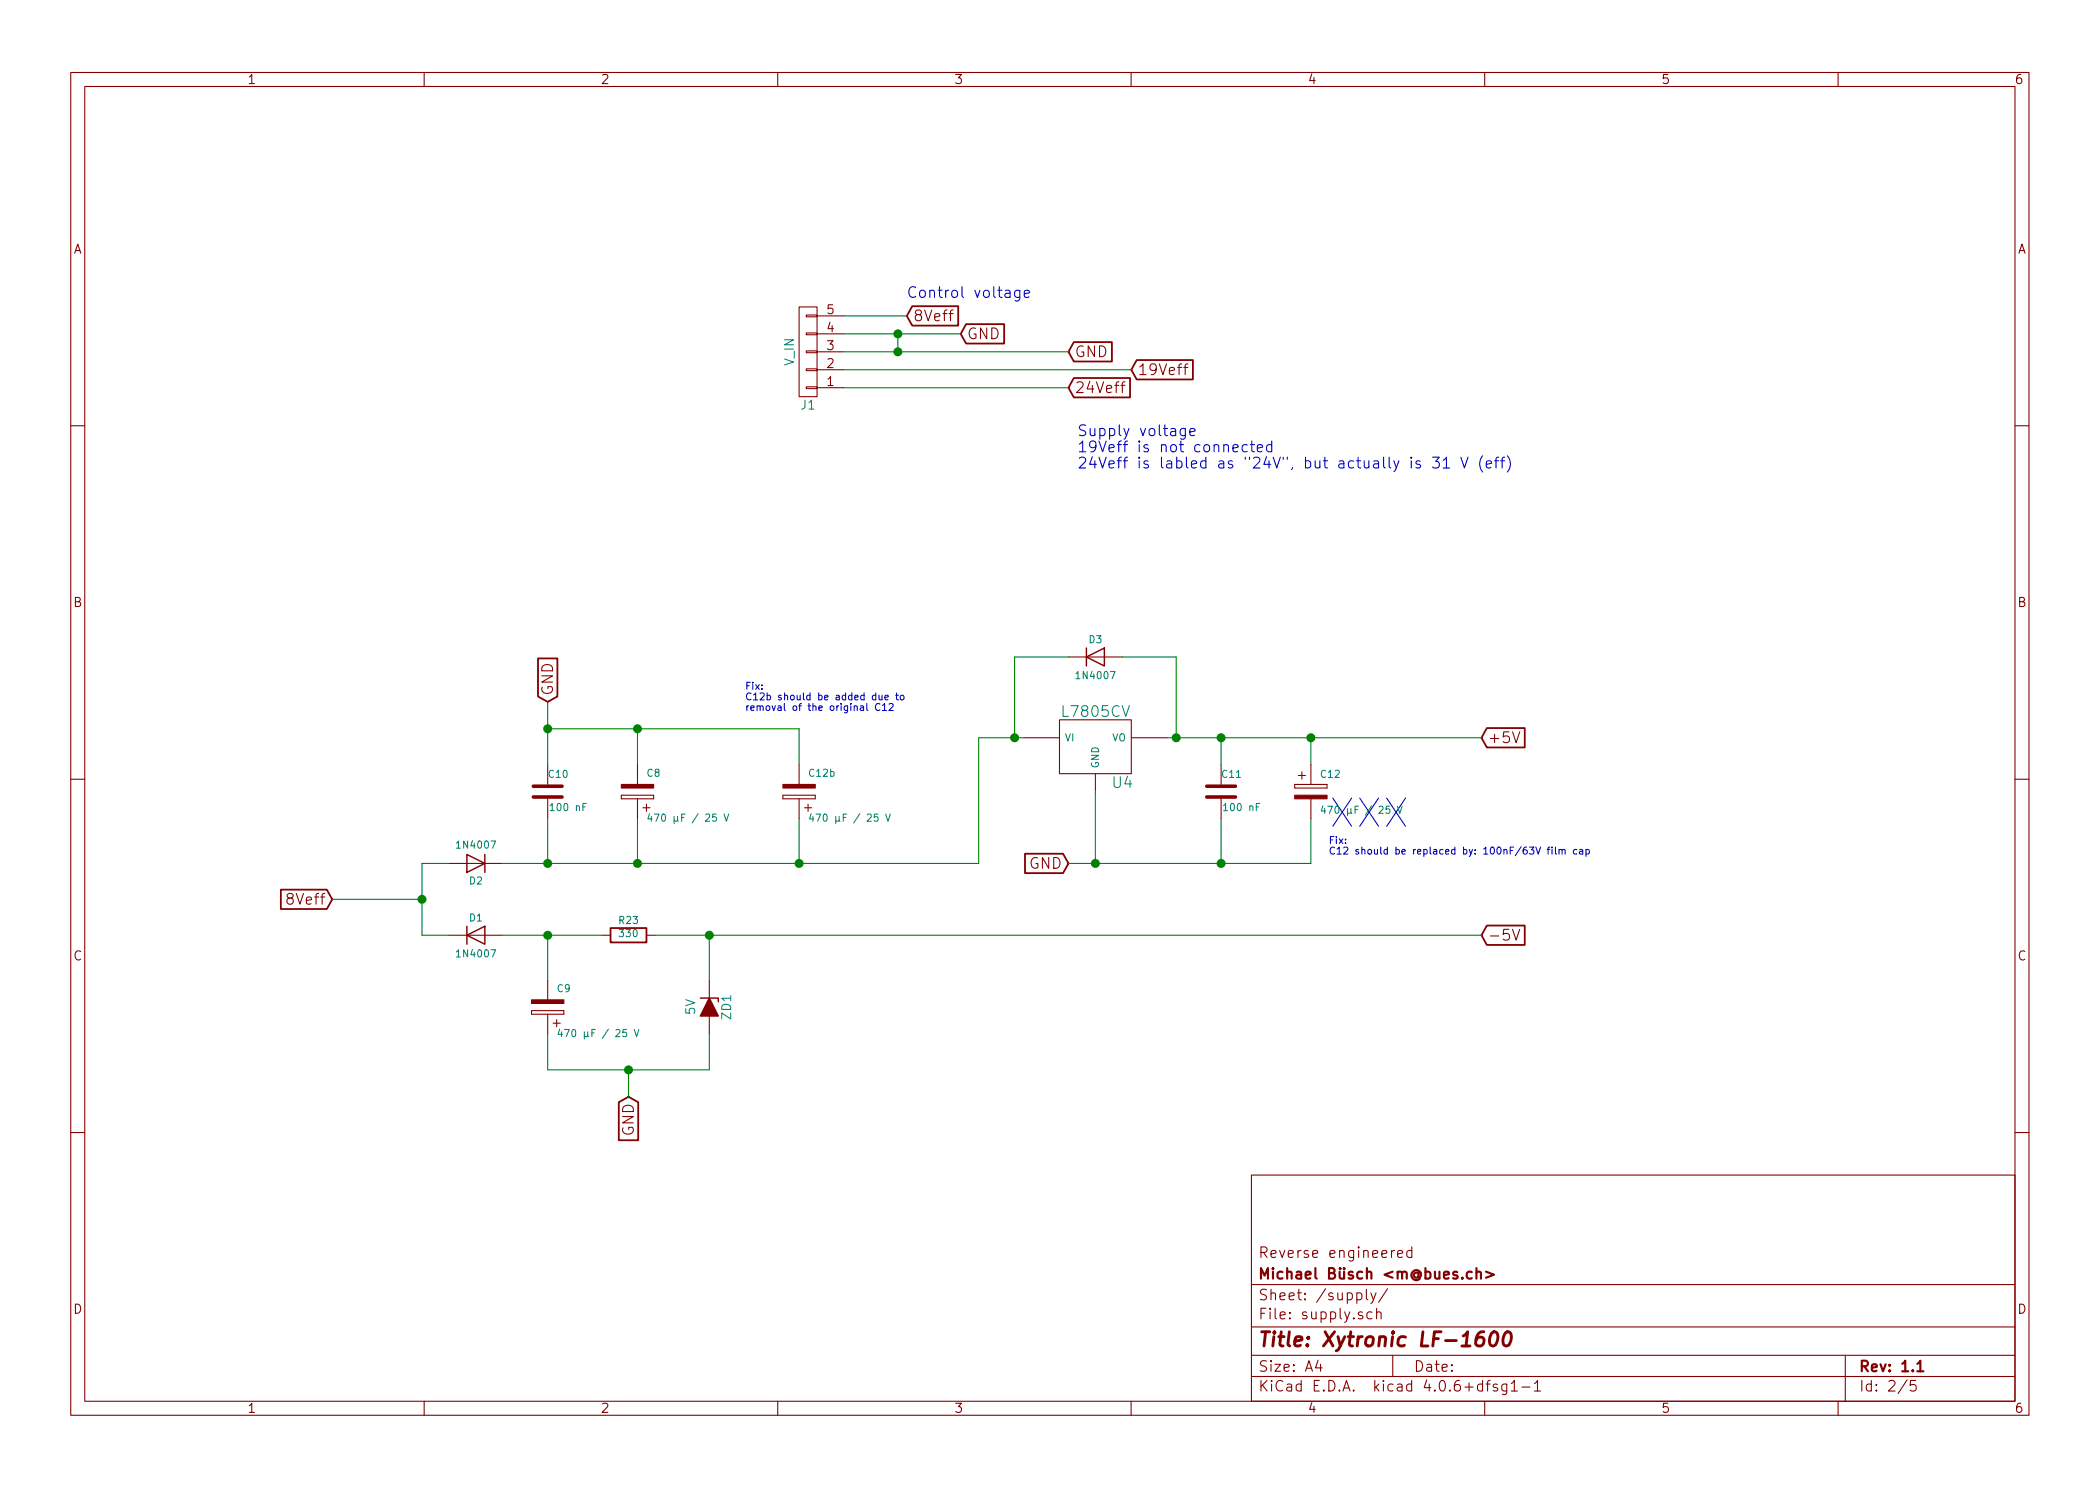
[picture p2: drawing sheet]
EESchema Schematic File Version 2
LIBS:power
LIBS:device
LIBS:transistors
LIBS:conn
LIBS:linear
LIBS:regul
LIBS:74xx
LIBS:cmos4000
LIBS:adc-dac
LIBS:memory
LIBS:xilinx
LIBS:microcontrollers
LIBS:dsp
LIBS:microchip
LIBS:analog_switches
LIBS:motorola
LIBS:texas
LIBS:intel
LIBS:audio
LIBS:interface
LIBS:digital-audio
LIBS:philips
LIBS:display
LIBS:cypress
LIBS:siliconi
LIBS:opto
LIBS:atmel
LIBS:contrib
LIBS:valves
LIBS:tl431
LIBS:switches
EELAYER 25 0
EELAYER END
$Descr A4 11693 8268
encoding utf-8
Sheet 2 5
Title "Xytronic LF-1600"
Date ""
Rev "1.1"
Comp "Michael Büsch <m@bues.ch>"
Comment1 "Reverse engineered"
Comment2 ""
Comment3 ""
Comment4 ""
$EndDescr
$Comp
L CONN_01X05 J1
U 1 1
P 4500 1950
F 0 "J1" H 4500 2250 50  0000 C CNN
F 1 "V_IN" V 4600 1950 50  0000 C CNN
F 2 "" H 4500 1950 60  0000 C CNN
F 3 "" H 4500 1950 60  0000 C CNN
	1    4500 1950
	-1   0    0    1   
$EndComp
$Comp
L 7805 U4
U 1 1
P 6100 4150
F 0 "U4" H 6250 3954 60  0000 C CNN
F 1 "L7805CV" H 6100 4350 60  0000 C CNN
F 2 "" H 6100 4150 60  0000 C CNN
F 3 "" H 6100 4150 60  0000 C CNN
	1    6100 4150
	1    0    0    -1  
$EndComp
Text GLabel 5950 2150 2    60   Input ~ 0
24Veff
Text GLabel 6300 2050 2    60   Input ~ 0
19Veff
Text GLabel 5950 1950 2    60   Input ~ 0
GND
Text GLabel 5350 1850 2    60   Input ~ 0
GND
Text GLabel 5050 1750 2    60   Input ~ 0
8Veff
Text Notes 5050 1650 0    60   ~ 0
Control voltage
Text Notes 6000 2600 0    60   ~ 0
Supply voltage\n19Veff is not connected\n24Veff is labled as "24V", but actually is 31 V (eff)
$Comp
L D D2
U 1 1
P 2650 4800
F 0 "D2" H 2650 4900 40  0000 C CNN
F 1 "1N4007" H 2650 4700 40  0000 C CNN
F 2 "~" H 2650 4800 60  0000 C CNN
F 3 "~" H 2650 4800 60  0000 C CNN
	1    2650 4800
	-1   0    0    1   
$EndComp
$Comp
L D D1
U 1 1
P 2650 5200
F 0 "D1" H 2650 5300 40  0000 C CNN
F 1 "1N4007" H 2650 5100 40  0000 C CNN
F 2 "~" H 2650 5200 60  0000 C CNN
F 3 "~" H 2650 5200 60  0000 C CNN
	1    2650 5200
	1    0    0    -1  
$EndComp
Text GLabel 1850 5000 0    60   Input ~ 0
8Veff
$Comp
L R R23
U 1 1
P 3500 5200
F 0 "R23" V 3580 5200 40  0000 C CNN
F 1 "330" V 3507 5201 40  0000 C CNN
F 2 "~" V 3430 5200 30  0000 C CNN
F 3 "~" H 3500 5200 30  0000 C CNN
	1    3500 5200
	0    -1   -1   0   
$EndComp
Text GLabel 3500 6100 3    60   Input ~ 0
GND
Text GLabel 8250 5200 2    60   Input ~ 0
-5V
$Comp
L C C10
U 1 1
P 3050 4400
F 0 "C10" H 3050 4500 40  0000 L CNN
F 1 "100 nF" H 3056 4315 40  0000 L CNN
F 2 "~" H 3088 4250 30  0000 C CNN
F 3 "~" H 3050 4400 60  0000 C CNN
	1    3050 4400
	1    0    0    -1  
$EndComp
Text GLabel 3050 3900 1    60   Input ~ 0
GND
Text GLabel 5950 4800 0    60   Input ~ 0
GND
$Comp
L D D3
U 1 1
P 6100 3650
F 0 "D3" H 6100 3750 40  0000 C CNN
F 1 "1N4007" H 6100 3550 40  0000 C CNN
F 2 "~" H 6100 3650 60  0000 C CNN
F 3 "~" H 6100 3650 60  0000 C CNN
	1    6100 3650
	1    0    0    -1  
$EndComp
$Comp
L C C11
U 1 1
P 6800 4400
F 0 "C11" H 6800 4500 40  0000 L CNN
F 1 "100 nF" H 6806 4315 40  0000 L CNN
F 2 "~" H 6838 4250 30  0000 C CNN
F 3 "~" H 6800 4400 60  0000 C CNN
	1    6800 4400
	1    0    0    -1  
$EndComp
Text GLabel 8250 4100 2    60   Input ~ 0
+5V
Wire Wire Line
	4700 1750 5050 1750
Wire Wire Line
	4700 1850 5350 1850
Wire Wire Line
	4700 1950 5950 1950
Wire Wire Line
	4700 2050 6300 2050
Wire Wire Line
	4700 2150 5950 2150
Wire Wire Line
	5000 1850 5000 1950
Connection ~ 5000 1950
Connection ~ 5000 1850
Wire Wire Line
	1850 5000 2350 5000
Wire Wire Line
	2350 4800 2350 5200
Wire Wire Line
	2350 4800 2500 4800
Wire Wire Line
	2350 5200 2500 5200
Connection ~ 2350 5000
Wire Wire Line
	2800 5200 3350 5200
Wire Wire Line
	3050 5200 3050 5450
Connection ~ 3050 5200
Wire Wire Line
	3050 5750 3050 5950
Wire Wire Line
	3650 5200 8250 5200
Wire Wire Line
	3950 5200 3950 5450
Connection ~ 3950 5200
Wire Wire Line
	3050 5950 3950 5950
Wire Wire Line
	3500 5950 3500 6100
Wire Wire Line
	3950 5950 3950 5750
Connection ~ 3500 5950
Wire Wire Line
	2800 4800 5450 4800
Wire Wire Line
	3050 4550 3050 4800
Wire Wire Line
	5450 4800 5450 4100
Wire Wire Line
	5450 4100 5700 4100
Connection ~ 3050 4800
Wire Wire Line
	6100 4400 6100 4800
Wire Wire Line
	3050 3900 3050 4250
Wire Wire Line
	3050 4050 4450 4050
Wire Wire Line
	3550 4050 3550 4250
Wire Wire Line
	3550 4550 3550 4800
Connection ~ 3550 4800
Wire Wire Line
	5650 3650 5950 3650
Wire Wire Line
	5650 3650 5650 4100
Connection ~ 5650 4100
Wire Wire Line
	6250 3650 6550 3650
Wire Wire Line
	6550 3650 6550 4100
Wire Wire Line
	6500 4100 8250 4100
Wire Wire Line
	6800 4100 6800 4250
Connection ~ 6550 4100
Wire Wire Line
	7300 4800 5950 4800
Wire Wire Line
	6800 4550 6800 4800
Connection ~ 6800 4100
Wire Wire Line
	7300 4550 7300 4800
Connection ~ 6800 4800
Wire Wire Line
	7300 4100 7300 4250
Connection ~ 7300 4100
Connection ~ 6100 4800
Text Notes 7400 4600 0    157  ~ 0
XXX
Text Notes 7400 4750 0    39   ~ 0
Fix:\nC12 should be replaced by: 100nF/63V film cap
Wire Wire Line
	4450 4050 4450 4250
Wire Wire Line
	4450 4550 4450 4800
Connection ~ 4450 4800
Connection ~ 3550 4050
Connection ~ 3050 4050
Text Notes 4150 3950 0    39   ~ 0
Fix:\nC12b should be added due to\nremoval of the original C12
$Comp
L CP C8
U 1 1
P 3550 4400
F 0 "C8" H 3500 4300 40  0000 R CNN
F 1 "470 µF / 25 V" H 3500 4550 40  0000 R CNN
F 2 "" H 3588 4250 50  0000 C CNN
F 3 "" H 3550 4400 50  0000 C CNN
	1    3550 4400
	-1   0    0    1   
$EndComp
$Comp
L CP C12b
U 1 1
P 4450 4400
F 0 "C12b" H 4400 4300 40  0000 R CNN
F 1 "470 µF / 25 V" H 4400 4550 40  0000 R CNN
F 2 "" H 4488 4250 50  0000 C CNN
F 3 "" H 4450 4400 50  0000 C CNN
	1    4450 4400
	-1   0    0    1   
$EndComp
$Comp
L CP C9
U 1 1
P 3050 5600
F 0 "C9" H 3000 5500 40  0000 R CNN
F 1 "470 µF / 25 V" H 3000 5750 40  0000 R CNN
F 2 "" H 3088 5450 50  0000 C CNN
F 3 "" H 3050 5600 50  0000 C CNN
	1    3050 5600
	-1   0    0    1   
$EndComp
$Comp
L CP C12
U 1 1
P 7300 4400
F 0 "C12" H 7350 4500 40  0000 L CNN
F 1 "470 µF / 25 V" H 7350 4300 40  0000 L CNN
F 2 "" H 7338 4250 50  0000 C CNN
F 3 "" H 7300 4400 50  0000 C CNN
	1    7300 4400
	1    0    0    -1  
$EndComp
$Comp
L D_Zener_ALT ZD1
U 1 1
P 3950 5600
F 0 "ZD1" H 3950 5700 50  0000 C CNN
F 1 "5V" H 3950 5500 50  0000 C CNN
F 2 "" H 3950 5600 50  0000 C CNN
F 3 "" H 3950 5600 50  0000 C CNN
	1    3950 5600
	0    1    1    0   
$EndComp
$EndSCHEMATC
